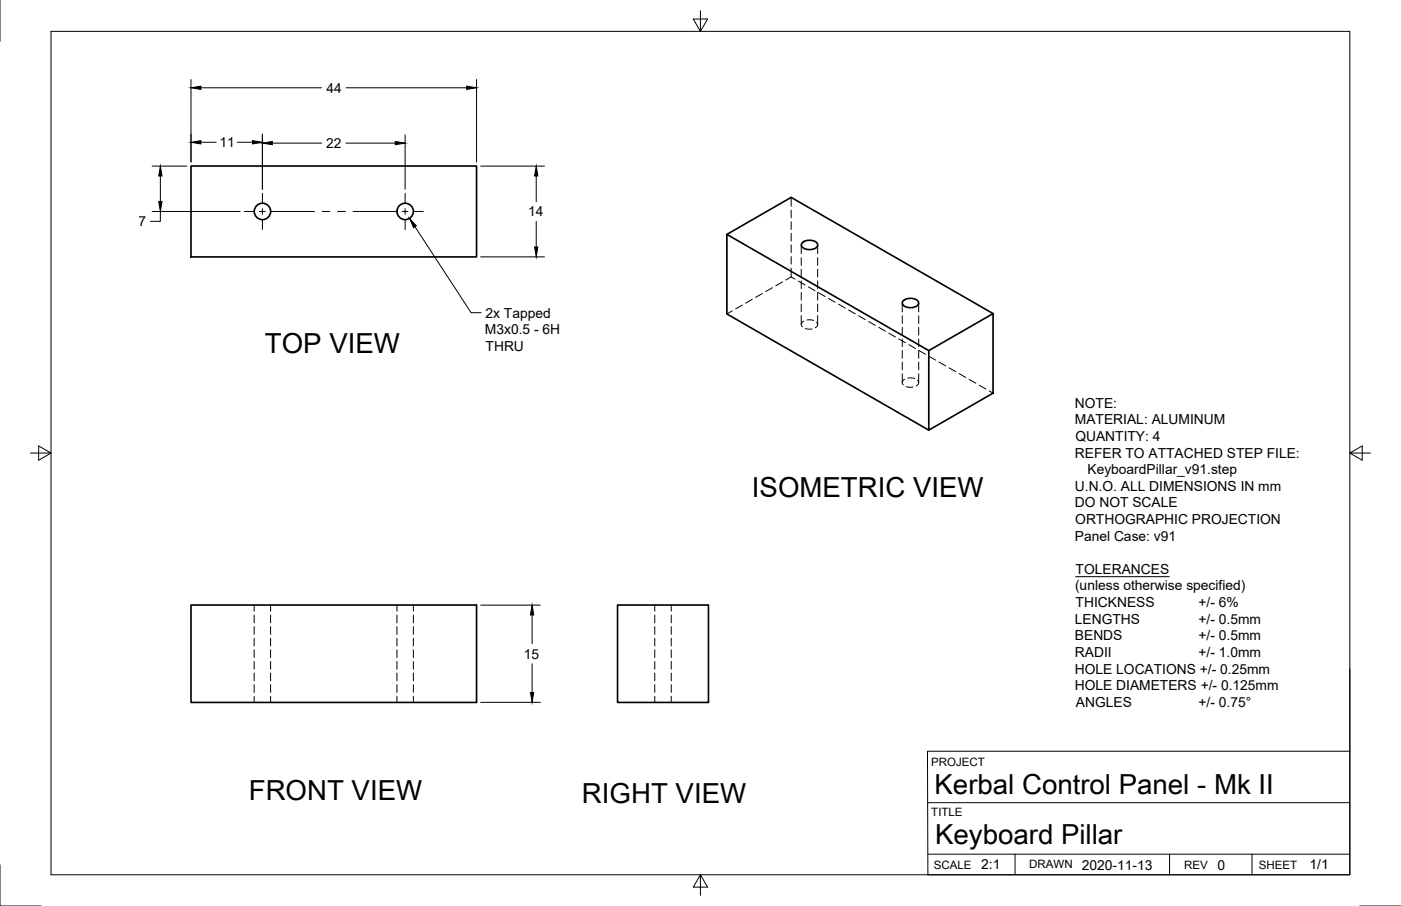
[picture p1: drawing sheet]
<svg xmlns="http://www.w3.org/2000/svg" width="432mm" height="279mm" viewBox="0 0 432 279" stroke-linecap="round" stroke-linejoin="round" font-family="sans-serif">
<!-- layer: Visible -->
<g fill="none" stroke="#000" stroke-width=".51">
<path d="M58.9 51.2h88v28h-88zM224 72.3l19.8-11.4 62.3 35.8M247.3 74.8a3.5 3.5 0 0 1 4.6 .4 1.58 1.58 0 0 1-1.8 1.7h-1.2a1.44 1.44 0 0 1-1.5-.5 1.44 1.44 0 0 1-.1-1.6zM278.4 92.7a3.5 3.5 0 0 1 4.7 .4 1.58 1.58 0 0 1-1.8 1.7h-1.3a1.44 1.44 0 0 1-1.5-.5 1.44 1.44 0 0 1-.1-1.6zM286.3 108.1l19.8-11.4v24.5l-19.8 11.5zM286.3 108.1l-62.3-35.8v24.5l62.3 35.9M58.9 186.6h88v30h-88zM190.3 186.6h28.1v30h-28.1z"/>
<circle cx="80.9" cy="65.2" r="2.53"/>
<circle cx="124.9" cy="65.2" r="2.53"/>
</g>
<!-- layer: Hidden -->
<g fill="none" stroke="#000" stroke-width=".31">
<path d="M243.8 60.9v2.7M243.8 64.8v2.4M243.8 68.4v2.4M243.8 71.9v2.4M243.8 75.5v2.4M243.8 79.1v2.4M247 75.5v2.8M247 79.5v2.4M252 75.5v2.8M252 79.5v2.4M225.7 95.9l-1.7 .9M228.8 94.1l-2.1 1.2"/>
<path d="M231.9 92.3l-2.1 1.2M235 90.5l-2.1 1.2M238.1 88.7l-2.1 1.2M241.2 87l-2.1 1.1M243.8 85.4l1.2 .7M243.8 82.7v2.7M243.8 85.4l-1.6 1M246.1 86.7l2 1.2M247 83v2.4M247 86.6v2.4M247 90.2v2.4M247 93.7v2.4"/>
<path d="M247 97.3v2.8M247.7 99a1.04 1.04 0 0 0-.4 1.8M248.7 98.7l2.1 .1M249.2 88.5l2 1.2M251.7 99.4a1.03 1.03 0 0 1-.4 1.7M252 83v2.4M252 86.6v2.4M252 90.2v2.4M252 93.7v2.4M252 97.3v2.8M252.2 90.3l2.1 1.1M255.3 92l2.1 1.2"/>
<path d="M258.4 93.8l2.1 1.2M261.5 95.6l2.1 1.2M264.6 97.4l2.1 1.2M267.7 99.2l2.1 1.2M278.1 93.5v2.7M278.1 97.4v2.4M283.1 93.5v2.7M283.1 97.4v2.4M248.2 101.3l2.1 .2M270.8 100.9l2.1 1.2M273.9 102.7l2.1 1.2M277 104.5l2.1 1.2"/>
<path d="M278.1 101v2.3M278.1 104.5v2.4M278.1 108.1v2.4M278.1 111.7v2.4M278.1 115.3v2.7M278.8 117a1.04 1.04 0 0 0-.4 1.7M279.3 119.2l2.1 .2M279.8 116.6l2.1 .1M280.1 106.3l2.1 1.2M282.8 117.3a1.04 1.04 0 0 1-.4 1.7M283.1 101v2.3M283.1 104.5v2.4"/>
<path d="M283.1 108.1v2.4M283.1 111.7v2.4M283.1 115.3v2.7M283.2 108.1l2.1 1.2M286.3 109.9l2.1 1.2M289.4 111.7l2.1 1.1M292.5 113.4l2.1 1.2M295.6 115.2l2 1.2M298.7 117l2.1 1.2M301.8 118.8l2 1.2M304.9 120.6l1.2 .6M78.3 186.6v1.9"/>
<path d="M78.3 189.7v2.4M78.3 193.3v2.3M78.3 196.8v2.4M83.4 186.6v1.9M83.4 189.7v2.4M83.4 193.3v2.3M83.4 196.8v2.4M122.3 186.6v1.9M122.3 189.7v2.4M122.3 193.3v2.3M122.3 196.8v2.4M127.4 186.6v1.9"/>
<path d="M127.4 189.7v2.4M127.4 193.3v2.3M127.4 196.8v2.4M201.8 186.6v1.9M201.8 189.7v2.4M201.8 193.3v2.3M201.8 196.8v2.4M206.9 186.6v1.9M206.9 189.7v2.4M206.9 193.3v2.3M206.9 196.8v2.4M78.3 200.4v2.4"/>
<path d="M78.3 204v2.4M78.3 207.6v2.4M78.3 211.1v2.4M78.3 214.7v1.9M83.4 200.4v2.4M83.4 204v2.4M83.4 207.6v2.4M83.4 211.1v2.4M83.4 214.7v1.9M122.3 200.4v2.4M122.3 204v2.4M122.3 207.6v2.4"/>
<path d="M122.3 211.1v2.4M122.3 214.7v1.9M127.4 200.4v2.4M127.4 204v2.4M127.4 207.6v2.4M127.4 211.1v2.4M127.4 214.7v1.9M201.8 200.4v2.4M201.8 204v2.4M201.8 207.6v2.4M201.8 211.1v2.4M201.8 214.7v1.9"/>
<path d="M206.9 200.4v2.4M206.9 204v2.4M206.9 207.6v2.4M206.9 211.1v2.4M206.9 214.7v1.9"/>
</g>
<!-- layer: Border -->
<path d="M0 0v12.7M15.7 9.7h400.3v260.1h-400.3zM215.9 3.3v6.4l-2.2-3.8h4.4l-2.2 3.8M9.4 139.7h6.3l-3.8-2.2v4.4l3.8-2.2M416 139.7l3.8 2.2v-4.4l-3.8 2.2h6.4M0 266.7v12.7h12.7M215.9 269.8l2.2 3.8h-4.4l2.2-3.8v6.3M419.1 279.4h12.7" fill="none" stroke="#000" stroke-width=".31"/>
<!-- layer: Titleblock -->
<path d="M416 206.3v63.5h-130l-.1-38.1h130.1M286 247.5h130M286 263.4h130M312.8 263.4v6.4M360.5 263.4v6.4M385.9 263.4v6.4" fill="none" stroke="#000" stroke-width=".31"/>
<!-- layer: Annotations -->
<path d="M127.9 69.9l17.3 26.5h3.1M331.5 177.8h28.9" fill="none" stroke="#000" stroke-width=".31"/>
<!-- layer: Center Lines -->
<path d="M80.9 59.6v2.9M124.9 59.6v2.9M75.3 65.2h2.9M80 65.2h1.8M80.9 64.3v1.8M80.9 67.9v2.9M83.5 65.2h2.9M119.3 65.2h2.9M124 65.2h1.8M124.9 64.3v1.8M124.9 67.9v2.9M127.6 65.2h2.9" fill="none" stroke="#000" stroke-width=".31"/>
<!-- layer: Dimensions -->
<g fill="none" stroke="#000" stroke-width=".31">
<path d="M58.9 24.5v25.5M61.9 27.1h37.2M106.6 27.1h37.2M146.9 24.5v25.5M46.9 51.2h10.7M49.4 54.3v7.9M61.9 43.9h4.7M73.1 43.9h4.7M80.9 41.3v17.1M83.9 44.1h15.2M106.6 44.1h15.2M124.9 41.6v16.8"/>
<path d="M148.1 51.2h19.7M165.3 54.3v7.9M46.9 65.2h27.1M49.4 65.2v3.1h-3M148.1 79.2h19.7M165.3 68.3v7.9M148.1 186.6h18.4M164 189.7v8.8M148.1 216.6h18.4M164 204.7v8.9"/>
</g>
<path d="M58.9 27.1l3-.5v1zM143.8 26.6l3.1 .5-3.1 .5zM49.4 51.2l.5 3.1h-1zM58.9 43.9l3-.5v1zM77.8 43.4l3.1 .5-3.1 .5zM80.9 44.1l3-.5v1zM121.8 43.6l3.1 .5-3.1 .5zM165.3 51.2l.5 3.1h-1zM48.9 62.2h1l-.5 3zM164.8 76.2h1l-.5 3zM164 186.6l.5 3.1h-1zM163.5 213.6h1l-.5 3z" fill="#000" stroke="#000" stroke-width=".31"/>
<!-- layer: Annotations -->
<path d="M126.2 67.4l2.1 2.2-.8 .6z" fill="#000" stroke="#000" stroke-width=".31"/>
<!-- layer: Phantom Lines -->
<path d="M86.4 65.2h10.5M99.3 65.2h2.4M104.1 65.2h2.3M108.8 65.2h10.5" fill="none" stroke="#000" stroke-width=".31"/>
<g font-size="8.5">
<text x="81.6" y="108.8">TOP VIEW</text>
<text x="231.8" y="153.2">ISOMETRIC VIEW</text>
<text x="288" y="244.8">Kerbal Control Panel - Mk II</text>
<text x="76.7" y="246.6">FRONT VIEW</text>
<text x="179.4" y="247.6">RIGHT VIEW</text>
<text x="288.2" y="260.2">Keyboard Pillar</text>
</g>
<g font-size="4.3">
<text x="100.6" y="28.6">44</text>
<text x="67.7" y="45.4">11</text>
<text x="100.5" y="45.7">22</text>
<text x="42.7" y="69.8">7</text>
<text x="162.8" y="66.7">14</text>
<text x="149.6" y="98">2x Tapped</text>
<text x="149.5" y="103">M3x0.5 - 6H</text>
<text x="149.7" y="108.1">THRU</text>
<text x="331.3" y="125.8">NOTE:</text>
<text x="331.3" y="130.8">MATERIAL: ALUMINUM</text>
<text x="331.4" y="136">QUANTITY: 4</text>
<text x="331.3" y="141.1">REFER TO ATTACHED STEP FILE:</text>
<text x="335.2" y="146.2">KeyboardPillar_v91.step</text>
<text x="331.3" y="151.3">U.N.O. ALL DIMENSIONS IN mm</text>
<text x="331.3" y="156.5">DO NOT SCALE</text>
<text x="331.4" y="161.6">ORTHOGRAPHIC PROJECTION</text>
<text x="331.3" y="166.7">Panel Case: v91</text>
<text x="331.5" y="176.9">TOLERANCES</text>
<text x="331.3" y="182.1">(unless otherwise specified)</text>
<text x="331.5" y="187.2">THICKNESS</text>
<text x="369.4" y="187.2">+/- 6%</text>
<text x="331.3" y="192.3">LENGTHS</text>
<text x="331.3" y="197.5">BENDS</text>
<text x="369.4" y="192.3">+/- 0.5mm</text>
<text x="369.4" y="197.5">+/- 0.5mm</text>
<text x="161.5" y="203.1">15</text>
<text x="331.3" y="202.6">RADII</text>
<text x="369.4" y="202.6">+/- 1.0mm</text>
<text x="331.3" y="207.7">HOLE LOCATIONS +/- 0.25mm</text>
<text x="331.3" y="212.9">HOLE DIAMETERS +/- 0.125mm</text>
<text x="331.6" y="218">ANGLES</text>
<text x="369.4" y="218">+/- 0.75°</text>
<text x="302.4" y="267.9">2:1</text>
<text x="333.4" y="268.2">2020-11-13</text>
<text x="375.2" y="268.2">0</text>
<text x="403.6" y="268">1/1</text>
</g>
<g font-size="3.5">
<text x="287" y="236.2">PROJECT</text>
<text x="287" y="251.5">TITLE</text>
<text x="287.8" y="267.8">SCALE</text>
<text x="317.2" y="267.8">DRAWN</text>
<text x="365" y="267.9">REV</text>
<text x="388" y="267.9">SHEET</text>
</g>
</svg>
